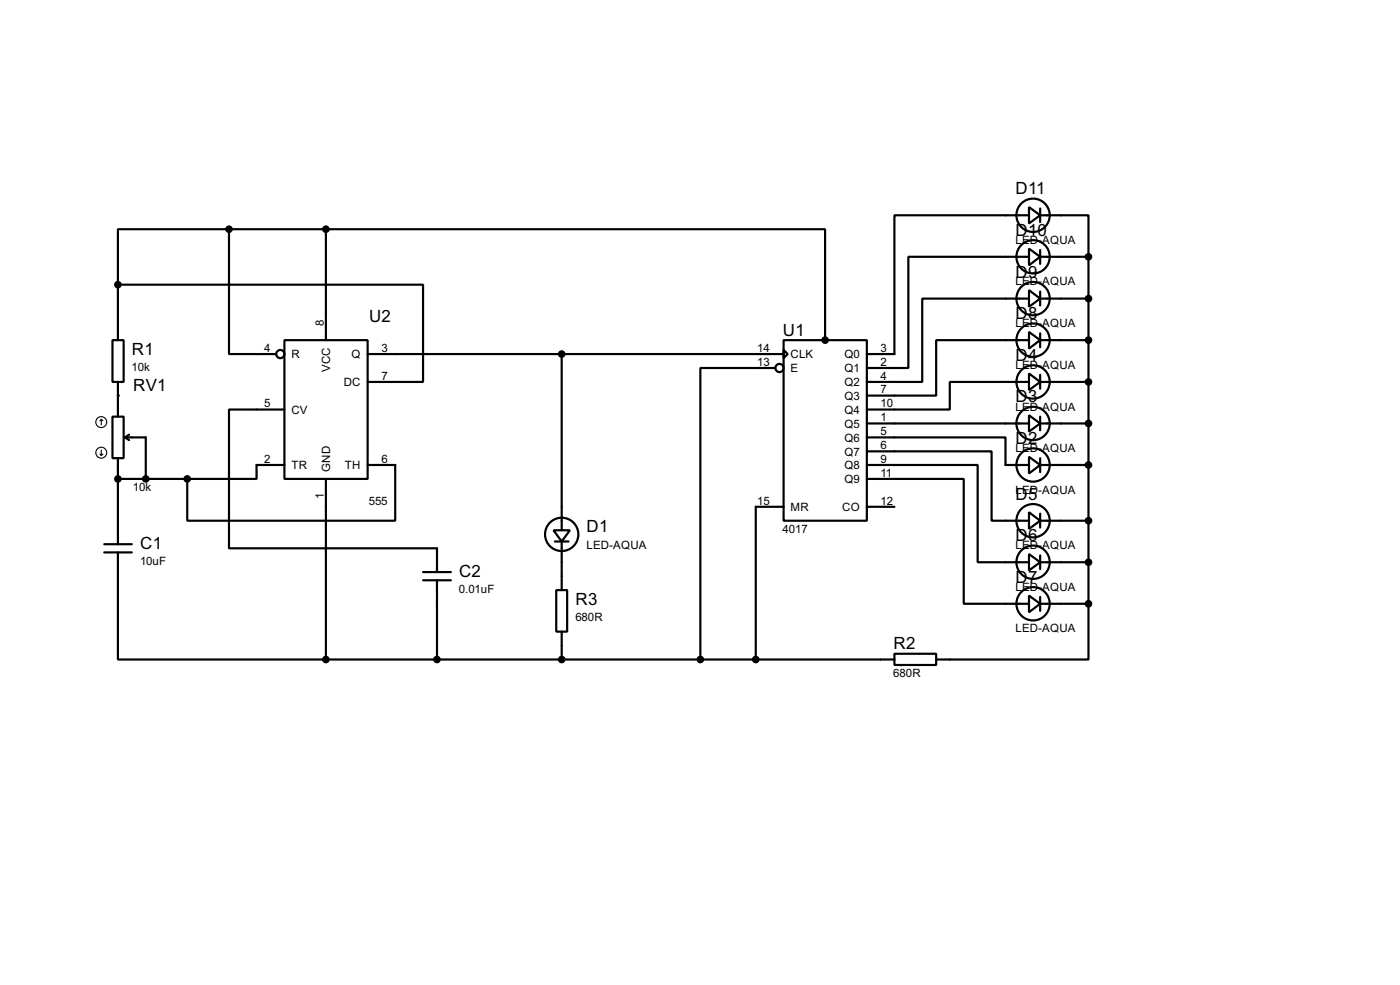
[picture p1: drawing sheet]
<svg xmlns="http://www.w3.org/2000/svg" width="256mm" height="180mm" viewBox="0 0 256 180" stroke-linecap="round" stroke-linejoin="round" font-family="sans-serif">
<g fill="none" stroke="#000" stroke-width=".4">
<path d="M188.5 37.9l2.1 1.5-2.1 1.5zM188.5 39.4h-24.6v25.4h-5.1M190.6 39.4h8.8v7.6M190.6 38.2v2.5M21.6 52.1h55.9v17.8h-10.1M21.6 52.1v10.2M42 42v22.8h8.6M42 42h-20.4v10.1M42 42h17.7M59.7 42h91.5v20.3M59.7 42v20.3M188.5 53.1l2.1 1.6-2.1 1.5z"/>
<path d="M188.5 45.5l2.1 1.5-2.1 1.6zM188.5 54.7h-19.5v15.2h-10.2M188.5 47h-22.1v20.4h-7.6M190.6 47h8.8M190.6 54.7h8.8M190.6 45.8v2.5M190.6 53.4v2.5M199.4 47v63.5M20.6 62.3h2.1v7.6h-2.1zM20.6 76.3h2.1v7.6h-2.1zM21.6 69.9v6.4M23.7 79.6l-.8 .5"/>
<path d="M52.1 62.3h15.3v25.4h-15.3zM52.1 75h-10.1v25.4h38.1v4.3M67.4 64.8h76.2M102.9 64.8v32.3M142 67.4h-13.7v53.3M143.6 62.3h15.2v33h-15.2zM143.6 64.1l.7 .7-.7 .8zM158.8 77.5h29.7M188.5 76l2.1 1.5-2.1 1.5zM188.5 68.4l2.1 1.5-2.1 1.5zM188.5 60.8l2.1 1.5-2.1 1.5zM188.5 69.9h-14.5v5.1h-15.2"/>
<path d="M188.5 62.3h-17v10.1h-12.7M190.6 77.5h8.8M190.6 62.3h8.8M190.6 69.9h8.8M190.6 61v2.6M190.6 68.6v2.6M190.6 76.3v2.5M19.1 99.6h5.1M21.6 83.9v15.7M21.6 87.7h12.7M22.9 80.1h3.8v7.6M22.9 80.1l.8 .5"/>
<path d="M52.1 85.1h-5.1v2.6h-12.7M59.7 87.7v33M67.4 85.1h5v10.2h-38.1v-7.6M101.4 97.1h3l-1.5 2zM101.7 99.1h2.5M102.9 99.1v8.9M143.6 92.8h-5.1v27.9M158.8 82.6h22.9v12.7h6.8M158.8 80.1h25.4v5h4.3M158.8 85.1h20.3v17.8h9.4M158.8 87.7h17.8v22.8h11.9M158.8 92.8h5.1"/>
<path d="M188.5 93.8l2.1 1.5-2.1 1.5zM188.5 83.6l2.1 1.5-2.1 1.6zM190.6 85.1h8.8M190.6 95.3h8.8M190.6 83.9v2.5M190.6 94v2.6M19.1 101.1h5.1M21.6 101.1v19.6h38.1M77.5 104.7h5.1M77.5 106.2h5.1M80.1 106.2v14.5M101.9 108h2v7.6h-2z"/>
<path d="M102.9 115.6v5.1M163.9 119.7h7.6v2h-7.6zM188.5 101.4l2.1 1.5-2.1 1.5zM188.5 109l2.1 1.5-2.1 1.6zM190.6 102.9h8.8M190.6 110.5h8.8M190.6 101.7v2.5M190.6 109.3v2.5M199.4 110.5v10.2h-27.9M59.7 120.7h104.2"/>
<circle cx="189.2" cy="39.4" r="3.1"/>
<circle cx="189.2" cy="47" r="3.1"/>
<circle cx="189.2" cy="54.7" r="3.1"/>
<circle cx="51.3" cy="64.8" r=".75"/>
<circle cx="142.8" cy="67.4" r=".75"/>
<circle cx="189.2" cy="62.3" r="3.1"/>
<circle cx="189.2" cy="77.5" r="3.1"/>
<circle cx="189.2" cy="69.9" r="3.1"/>
<circle cx="102.9" cy="97.8" r="3.1"/>
<circle cx="189.2" cy="85.1" r="3.1"/>
<circle cx="189.2" cy="95.3" r="3.1"/>
<circle cx="189.2" cy="110.5" r="3.1"/>
<circle cx="189.2" cy="102.9" r="3.1"/>
</g>
<g fill="#000">
<circle cx="21.6" cy="72.4" r=".2"/>
<circle cx="21.6" cy="87.7" r=".2"/>
</g>
<g fill="none" stroke="#000" stroke-width=".2">
<path d="M18.6 76.8l-.3 .2M18.6 76.8l.3 .2M18.6 76.8v1M18.3 83.1l.3 .3M18.6 82.4v1M18.9 83.1l-.3 .3"/>
<circle cx="18.5" cy="77.3" r="1"/>
<circle cx="18.5" cy="82.9" r="1"/>
</g>
<g fill="#000" stroke="#000" stroke-width=".4">
<circle cx="21.6" cy="52.1" r=".5"/>
<circle cx="41.9" cy="42" r=".5"/>
<circle cx="59.7" cy="42" r=".5"/>
<circle cx="199.4" cy="54.7" r=".5"/>
<circle cx="199.4" cy="47" r=".5"/>
<circle cx="102.9" cy="64.8" r=".5"/>
<circle cx="151.1" cy="62.3" r=".5"/>
<circle cx="199.4" cy="62.3" r=".5"/>
<circle cx="199.4" cy="69.9" r=".5"/>
<circle cx="199.4" cy="77.5" r=".5"/>
<circle cx="21.6" cy="87.7" r=".5"/>
<circle cx="26.7" cy="87.7" r=".5"/>
<circle cx="34.3" cy="87.7" r=".5"/>
<circle cx="199.4" cy="95.3" r=".5"/>
<circle cx="199.4" cy="85.1" r=".5"/>
<circle cx="199.4" cy="110.5" r=".5"/>
<circle cx="199.4" cy="102.9" r=".5"/>
<circle cx="59.7" cy="120.7" r=".5"/>
<circle cx="80" cy="120.7" r=".5"/>
<circle cx="102.9" cy="120.7" r=".5"/>
<circle cx="128.3" cy="120.7" r=".5"/>
<circle cx="138.4" cy="120.7" r=".5"/>
</g>
<g font-size="3.5">
<text x="186.1" y="35.6">D11</text>
<text x="186.1" y="43.2">D10</text>
<text x="186.1" y="50.8">D9</text>
<text x="67.6" y="58.9">U2</text>
<text x="186.1" y="58.4">D8</text>
<text x="24.2" y="64.9">R1</text>
<text x="143.4" y="61.4">U1</text>
<text x="24.4" y="71.6">RV1</text>
<text x="186.1" y="66.1">D4</text>
<text x="186.1" y="73.7">D3</text>
<text x="186.1" y="81.3">D2</text>
<text x="186.1" y="91.5">D5</text>
<text x="25.7" y="100.5">C1</text>
<text x="107.5" y="97.5">D1</text>
<text x="186.1" y="99.1">D6</text>
<text x="84.1" y="105.6">C2</text>
<text x="186.1" y="106.7">D7</text>
<text x="105.5" y="110.7">R3</text>
<text x="163.7" y="118.9">R2</text>
</g>
<g font-size="2.4">
<text x="186" y="44.6">LED-AQUA</text>
<text x="186" y="52.2">LED-AQUA</text>
<text x="59.3" y="59.7" transform="rotate(-90 59.3 59.7)">8</text>
<text x="186" y="59.9">LED-AQUA</text>
<text x="48.4" y="64.4">4</text>
<text x="53.4" y="65.6">R</text>
<text x="64.4" y="65.6">Q</text>
<text x="69.9" y="64.4">3</text>
<text x="138.7" y="64.4">14</text>
<text x="144.8" y="65.6">CLK</text>
<text x="154.7" y="65.6">Q0</text>
<text x="161.3" y="64.4">3</text>
<text x="24.1" y="67.9">10k</text>
<text x="60.5" y="68.1" transform="rotate(-90 60.5 68.1)">VCC</text>
<text x="63" y="70.7">DC</text>
<text x="69.9" y="69.5">7</text>
<text x="138.7" y="67">13</text>
<text x="144.8" y="68.1">E</text>
<text x="154.7" y="68.1">Q1</text>
<text x="154.7" y="70.7">Q2</text>
<text x="161.3" y="67">2</text>
<text x="161.3" y="69.5">4</text>
<text x="161.3" y="72">7</text>
<text x="186" y="67.5">LED-AQUA</text>
<text x="48.4" y="74.6">5</text>
<text x="53.4" y="75.8">CV</text>
<text x="154.7" y="73.2">Q3</text>
<text x="154.7" y="75.8">Q4</text>
<text x="161.3" y="74.6">10</text>
<text x="161.3" y="77.1">1</text>
<text x="186" y="75.1">LED-AQUA</text>
<text x="154.7" y="78.3">Q5</text>
<text x="154.7" y="80.8">Q6</text>
<text x="154.7" y="83.4">Q7</text>
<text x="161.3" y="79.7">5</text>
<text x="161.3" y="82.2">6</text>
<text x="186" y="82.8">LED-AQUA</text>
<text x="24.4" y="89.9">10k</text>
<text x="48.4" y="84.7">2</text>
<text x="53.4" y="85.9">TR</text>
<text x="60.5" y="86.4" transform="rotate(-90 60.5 86.4)">GND</text>
<text x="63.2" y="85.9">TH</text>
<text x="69.9" y="84.7">6</text>
<text x="154.7" y="85.9">Q8</text>
<text x="154.7" y="88.5">Q9</text>
<text x="161.3" y="84.7">9</text>
<text x="161.3" y="87.3">11</text>
<text x="59.3" y="91.4" transform="rotate(-90 59.3 91.4)">1</text>
<text x="67.6" y="92.4">555</text>
<text x="138.7" y="92.4">15</text>
<text x="144.8" y="93.6">MR</text>
<text x="154.3" y="93.6">CO</text>
<text x="161.3" y="92.4">12</text>
<text x="186" y="90.4">LED-AQUA</text>
<text x="107.4" y="100.4">LED-AQUA</text>
<text x="143.4" y="97.5">4017</text>
<text x="186" y="100.6">LED-AQUA</text>
<text x="25.7" y="103.5">10uF</text>
<text x="84.1" y="108.5">0.01uF</text>
<text x="105.4" y="113.6">680R</text>
<text x="186" y="108.2">LED-AQUA</text>
<text x="186" y="115.8">LED-AQUA</text>
<text x="163.7" y="123.9">680R</text>
</g>
</svg>
